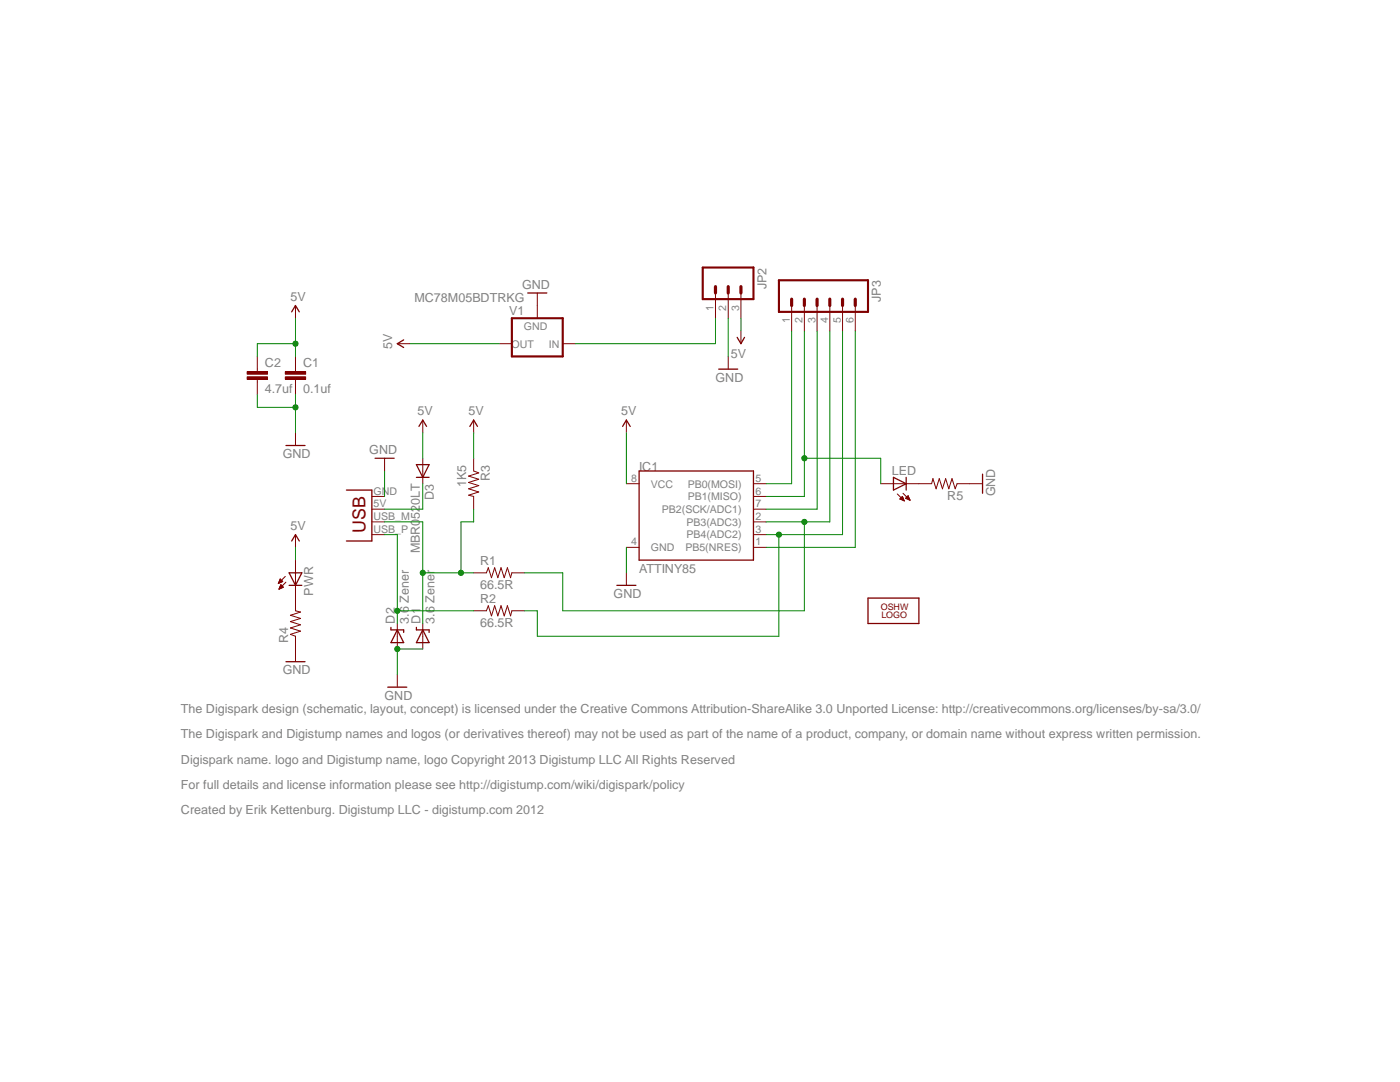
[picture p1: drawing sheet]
<svg xmlns="http://www.w3.org/2000/svg" width="279mm" height="216mm" viewBox="0 0 279 216" stroke-linecap="round" stroke-linejoin="round" font-family="sans-serif">
<path d="M69.1 97.8h5.1v10.1h-5.1M127.6 94h22.8v17.8h-22.8zM78 125.2v.5h2.6v.5M79.3 125.7l1.3 2.5h-2.6zM83.1 125.2v.5h2.5v.5M84.4 125.7l1.2 2.5h-2.5z" fill="none" stroke="#800000" stroke-width=".25"/>
<g fill="none" stroke="#800000" stroke-width=".2">
<path d="M59 73.7v.5M59 75.7v.5M74.2 99.1h2.6M125 96.5h2.6M150.4 99.1h2.5M150.4 96.5h2.5M74.2 106.7h2.6M74.2 104.1h2.6M74.2 101.6h2.6M125 109.2h2.6M150.4 106.7h2.5M150.4 104.1h2.5"/>
<path d="M150.4 101.6h2.5M150.4 109.2h2.5M79.3 124.4v5.1M84.4 124.4v5.1"/>
</g>
<path d="M56.9 75.2h4.1v.5h-4.1z" fill-rule="evenodd" fill="#800000"/>
<path d="M56.9 75.2h4.1v.5h-4.1z" fill="none" stroke="#800000" stroke-width=".2"/>
<path d="M56.9 74.2h4.1v.5h-4.1z" fill-rule="evenodd" fill="#800000"/>
<g fill="none" stroke="#800000" stroke-width=".2">
<path d="M107.2 58.5v5M51.4 73.7v.5M51.4 75.7v.5M56.9 74.2h4.1v.5h-4.1zM59 61v2.5M59 71.1v2.6M59 76.2v2.5M79.3 68.6h2.5M99.6 68.6h2.6M112.3 68.6h2.6M145.3 71.1v2.6M147.9 66v2.6"/>
<path d="M59 86.4v2.5M76.8 91.4v2.6M84.4 83.8v2.6M84.4 91.4v5.1M94.5 91.4v2.6l1 .4-2 .6 2 .6-2 .7 2 .6-2 .6 2 .7-2 .6 1 .3v2.5M94.5 83.8v2.6M125 83.8v2.6M175.8 96.5h10.1l.3-1 .6 2 .7-2 .6 2 .6-2 .7 2 .6-2 .6 2 .4-1h5.1M179.1 98.6l1.4 1.3M179.6 99.6l.5-.5 .4 .8zM179.6 99.6h.7M179.7 99.5h.6"/>
<path d="M179.7 99.4h.6M179.8 99.7h.5M179.8 99.3h.4M179.9 99.2h.3M180 99.7h.4M180 99.1h.1M180.2 98.4l1.4 1.4M180.2 99.8h.2M180.4 99.9h.1M180.8 99.4h.6M180.8 99.5h.7M180.8 99.3h.6"/>
<path d="M180.9 99.2h.5M181.1 99.6h.4M181.1 99.1h.2M181.1 99h.2M181.2 98.9l-.5 .5 .9 .4M181.2 98.9l.4 .9M181.2 98.9h.1M181.3 99.7h.3M181.5 99.7h.1M55.6 116.3h.2M55.6 116.2h.4M55.7 116.2h.5"/>
<path d="M55.7 116.1h.6M55.7 117.5h.1M55.8 116h.6M55.8 117.4h.2M55.8 115.9h.5M55.8 115.8h.4M55.8 117.3h.5M55.8 115.7h.3M55.8 117.2h.7M55.8 117.1h.7M55.9 115.7h.1M55.9 117.1h.5"/>
<path d="M55.9 115.5l-.4 .9M55.9 115.5l.5 .5-.9 .4M55.9 115.6h.1M55.9 117h.4M56 116.9h.3M56 116.8h.2M56 116.7l.6 .5-.9 .4zM56 116.7h.1M56.9 115l-1.4 1.4M57.1 116.2l-1.4 1.4M59 106.7v2.5M59 111.8v10.1l1 .2-2 .7 2 .6-2 .6 2 .7-2 .6 2 .6-2 .7 1 .4v5"/>
<path d="M94.5 114.3h2.6l.4-1 .6 2 .6-2 .7 2 .6-2 .6 2 .7-2 .6 2 .3-1h2.5M125 114.3v2.5M79.3 134.6v2.5M94.5 121.9h2.6l.4-1 .6 2 .6-2 .7 2 .6-2 .6 2 .7-2 .6 2 .3-1h2.5"/>
</g>
<g fill="none" stroke="#800000" stroke-width=".25">
<path d="M105.3 58.5h3.8M58.2 62.2l.8-1.2 .7 1.2M80.6 67.8l-1.3 .8 1.3 .7M143.4 73.7h3.8M147.1 67.3l.8 1.3 .7-1.3M57.1 88.9h3.8M74.8 91.4h3.9M83.1 92.7h2.5l-1.2 2.5zM83.1 95.2h2.5M83.6 85.1l.8-1.3 .7 1.3M93.8 85.1l.7-1.3 .8 1.3M124.2 85.1l.8-1.3 .8 1.3"/>
<path d="M178.3 95.2l2.5 1.3-2.5 1.3zM180.8 95.2v2.6M196.1 94.6v3.8M57.7 116.8h2.5M57.7 114.3h2.5l-1.2 2.5zM58.2 107.9l.8-1.2 .7 1.2M123.1 116.8h3.8M57.1 132h3.8M77.4 137.1h3.8"/>
</g>
<path d="M102.2 63.5h10.1v7.6h-10.1z" fill="none" stroke="#800000" stroke-width=".42"/>
<path d="M49.3 75.2h4.1v.5h-4.1z" fill-rule="evenodd" fill="#800000"/>
<path d="M49.3 75.2h4.1v.5h-4.1z" fill="none" stroke="#800000" stroke-width=".2"/>
<path d="M49.3 74.2h4.1v.5h-4.1z" fill-rule="evenodd" fill="#800000"/>
<path d="M142.8 58.5v5M145.3 58.5v5M147.9 58.5v5M49.3 74.2h4.1v.5h-4.1zM51.4 71.1v2.6M51.4 76.2v2.5M158 61v5M160.5 61v5M163.1 61v5M165.6 61v5M168.1 61v5M170.7 61v5" fill="none" stroke="#800000" stroke-width=".2"/>
<path d="M140.3 53.4h10.1v6.3h-10.1zM155.4 55.9h17.8v6.3h-17.8z" fill="none" stroke="#800000" stroke-width=".42"/>
<path d="M142.8 57.2v1.3M145.3 57.2v1.3M147.9 57.2v1.3M158 59.7v1.3M160.5 59.7v1.3M163.1 59.7v1.3M165.6 59.7v1.3M168.1 59.7v1.3M170.7 59.7v1.3" fill="none" stroke="#800000" stroke-width=".63"/>
<path d="M173.2 119.3h10.2v5.1h-10.2z" fill="none" stroke="#800000" stroke-width=".25"/>
<path d="M76.8 104.1h7.6v20.3M84.4 114.3h10.1" fill="none" stroke="#008000" stroke-width=".2"/>
<circle cx="84.4" cy="114.3" r=".51" fill="#008000"/>
<circle cx="84.4" cy="114.3" r=".51" fill="none" stroke="#008000" stroke-width=".2"/>
<circle cx="92" cy="114.3" r=".51" fill="#008000"/>
<g fill="none" stroke="#008000" stroke-width=".2">
<path d="M76.8 106.7h2.5v17.7M94.5 101.6v2.5h-2.5v10.2M79.3 121.9h15.2"/>
<circle cx="92" cy="114.3" r=".51"/>
</g>
<circle cx="79.3" cy="121.9" r=".51" fill="#008000"/>
<g fill="none" stroke="#008000" stroke-width=".2">
<path d="M125 109.2v5.1M79.3 129.5h5.1"/>
<circle cx="79.3" cy="121.9" r=".51"/>
</g>
<circle cx="79.3" cy="129.5" r=".51" fill="#008000"/>
<g fill="none" stroke="#008000" stroke-width=".2">
<path d="M51.4 78.7v2.6h7.6M59 78.7v7.7M145.3 63.5v7.6M76.8 94v5.1M79.3 129.5v5.1"/>
<circle cx="79.3" cy="129.5" r=".51"/>
</g>
<circle cx="59" cy="81.3" r=".51" fill="#008000"/>
<g fill="none" stroke="#008000" stroke-width=".2">
<path d="M59 68.6h-7.6v2.5M59 63.5v7.6M81.8 68.6h17.8M94.5 86.4v5M125 86.4v10.1M59 109.2v2.6"/>
<circle cx="59" cy="81.3" r=".51"/>
</g>
<circle cx="59" cy="68.6" r=".51" fill="#008000"/>
<g fill="none" stroke="#008000" stroke-width=".2">
<path d="M147.9 63.5v2.5M165.6 66v38.1h-12.7M84.4 86.4v5M160.5 104.1v17.8h-48.2v-7.6h-7.6"/>
<circle cx="59" cy="68.6" r=".51"/>
</g>
<circle cx="160.5" cy="104.1" r=".51" fill="#008000"/>
<g fill="none" stroke="#008000" stroke-width=".2">
<path d="M158 66v30.5h-5.1M163.1 66v35.6h-10.2M168.1 66v40.7h-15.2M155.4 106.7v20.3h-48.2v-5.1h-2.5"/>
<circle cx="160.5" cy="104.1" r=".51"/>
</g>
<circle cx="155.4" cy="106.7" r=".51" fill="#008000"/>
<g fill="none" stroke="#008000" stroke-width=".2">
<path d="M142.8 63.5v5.1h-27.9M160.5 66v33.1h-7.6M170.7 66v43.2h-17.8M84.4 96.5v5.1h-7.6M160.5 91.4h15.3v5.1"/>
<circle cx="155.4" cy="106.7" r=".51"/>
</g>
<circle cx="160.5" cy="91.4" r=".51" fill="#008000"/>
<circle cx="160.5" cy="91.4" r=".51" fill="none" stroke="#008000" stroke-width=".2"/>
<text font-size="3.6" fill="#800000" x="72.9" y="106.4" transform="rotate(-90 72.9 106.4)">USB</text>
<g font-size="2.5" fill="#808080">
<text x="58" y="60">5V</text>
<text x="104.2" y="57.7">GND</text>
<text x="153" y="57.7" transform="rotate(-90 153 57.7)">JP2</text>
<text x="82.7" y="60.2">MC78M05BDTRKG</text>
<text x="101.6" y="62.8">V1</text>
<text x="175.8" y="60.2" transform="rotate(-90 175.8 60.2)">JP3</text>
<text x="78.3" y="69.6" transform="rotate(-90 78.3 69.6)">5V</text>
<text x="145.8" y="71.4">5V</text>
<text x="52.9" y="73.3">C2</text>
<text x="60.5" y="73.3">C1</text>
<text x="142.8" y="76.2">GND</text>
<text x="52.9" y="78.4">4.7uf</text>
<text x="60.5" y="78.4">0.1uf</text>
<text x="83.4" y="82.8">5V</text>
<text x="93.5" y="82.8">5V</text>
<text x="124" y="82.8">5V</text>
<text x="56.4" y="91.4">GND</text>
<text x="73.7" y="90.7">GND</text>
<text x="97.8" y="95.9" transform="rotate(-90 97.8 95.9)">R3</text>
<text x="127.6" y="94">IC1</text>
<text x="178" y="94.7">LED</text>
<text x="86.6" y="99.7" transform="rotate(-90 86.6 99.7)">D3</text>
<text x="93" y="97.2" transform="rotate(-90 93 97.2)">1K5</text>
<text x="189.1" y="99.8">R5</text>
<text x="198.6" y="99.1" transform="rotate(-90 198.6 99.1)">GND</text>
<text x="58" y="105.7">5V</text>
<text x="83.8" y="110.4" transform="rotate(-90 83.8 110.4)">MBR0520LT</text>
<text x="95.8" y="112.8">R1</text>
<text x="62.5" y="118.8" transform="rotate(-90 62.5 118.8)">PWR</text>
<text x="95.8" y="117.6">66.5R</text>
<text x="122.5" y="119.3">GND</text>
<text x="127.6" y="114.3">ATTINY85</text>
<text x="78.8" y="124.4" transform="rotate(-90 78.8 124.4)">D2</text>
<text x="81.6" y="124.4" transform="rotate(-90 81.6 124.4)">3.6 Zener</text>
<text x="83.9" y="124.4" transform="rotate(-90 83.9 124.4)">D1</text>
<text x="86.7" y="124.4" transform="rotate(-90 86.7 124.4)">3.6 Zener</text>
<text x="95.8" y="125.2">66.5R</text>
<text x="95.8" y="120.4">R2</text>
<text x="57.5" y="128.2" transform="rotate(-90 57.5 128.2)">R4</text>
<text x="56.4" y="134.6">GND</text>
<text x="36.1" y="142.2">The Digispark design (schematic, layout, concept) is licensed under the Creative Commons Attribution-ShareAlike 3.0 Unported License: http://creativecommons.org/licenses/by-sa/3.0/</text>
<text x="76.8" y="139.7">GND</text>
<text x="36.1" y="147.3">The Digispark and Digistump names and logos (or derivatives thereof) may not be used as part of the name of a product, company, or domain name without express written permission.</text>
<text x="36.1" y="152.4">Digispark name. logo and Digistump name, logo Copyright 2013 Digistump LLC All Rights Reserved</text>
<text x="36.1" y="157.4">For full details and license information please see http://digistump.com/wiki/digispark/policy</text>
<text x="36.1" y="162.5">Created by Erik Kettenburg. Digistump LLC - digistump.com 2012</text>
</g>
<g font-size="2.1" fill="#808080">
<text x="104.6" y="65.8">GND</text>
<text x="142.4" y="62" transform="rotate(-90 142.4 62)">1</text>
<text x="144.9" y="62" transform="rotate(-90 144.9 62)">2</text>
<text x="147.5" y="62" transform="rotate(-90 147.5 62)">3</text>
<text x="157.6" y="64.5" transform="rotate(-90 157.6 64.5)">1</text>
<text x="160.2" y="64.5" transform="rotate(-90 160.2 64.5)">2</text>
<text x="162.7" y="64.5" transform="rotate(-90 162.7 64.5)">3</text>
<text x="165.3" y="64.5" transform="rotate(-90 165.3 64.5)">4</text>
<text x="167.8" y="64.5" transform="rotate(-90 167.8 64.5)">5</text>
<text x="170.3" y="64.5" transform="rotate(-90 170.3 64.5)">6</text>
<text x="102.1" y="69.5">OUT</text>
<text x="109.6" y="69.5">IN</text>
<text x="74.5" y="101.2">5V</text>
<text x="74.5" y="98.7">GND</text>
<text x="126" y="96.1">8</text>
<text x="129.9" y="97.3">VCC</text>
<text x="137.2" y="99.8">PB1(MISO)</text>
<text x="137.2" y="97.3">PB0(MOSI)</text>
<text x="150.7" y="98.7">6</text>
<text x="150.7" y="96.1">5</text>
<text x="150.7" y="101.2">7</text>
<text x="74.5" y="106.3">USB_P</text>
<text x="74.5" y="103.8">USB_M</text>
<text x="132.1" y="102.4">PB2(SCK/ADC1)</text>
<text x="137" y="104.9">PB3(ADC3)</text>
<text x="137" y="107.4">PB4(ADC2)</text>
<text x="150.7" y="103.8">2</text>
<text x="150.7" y="106.3">3</text>
<text x="126" y="108.8">4</text>
<text x="129.9" y="110">GND</text>
<text x="136.8" y="110">PB5(NRES)</text>
<text x="150.7" y="108.8">1</text>
</g>
<g font-size="1.8" fill="#800000">
<text x="175.8" y="121.6">OSHW</text>
<text x="175.9" y="123.4">LOGO</text>
</g>
</svg>
